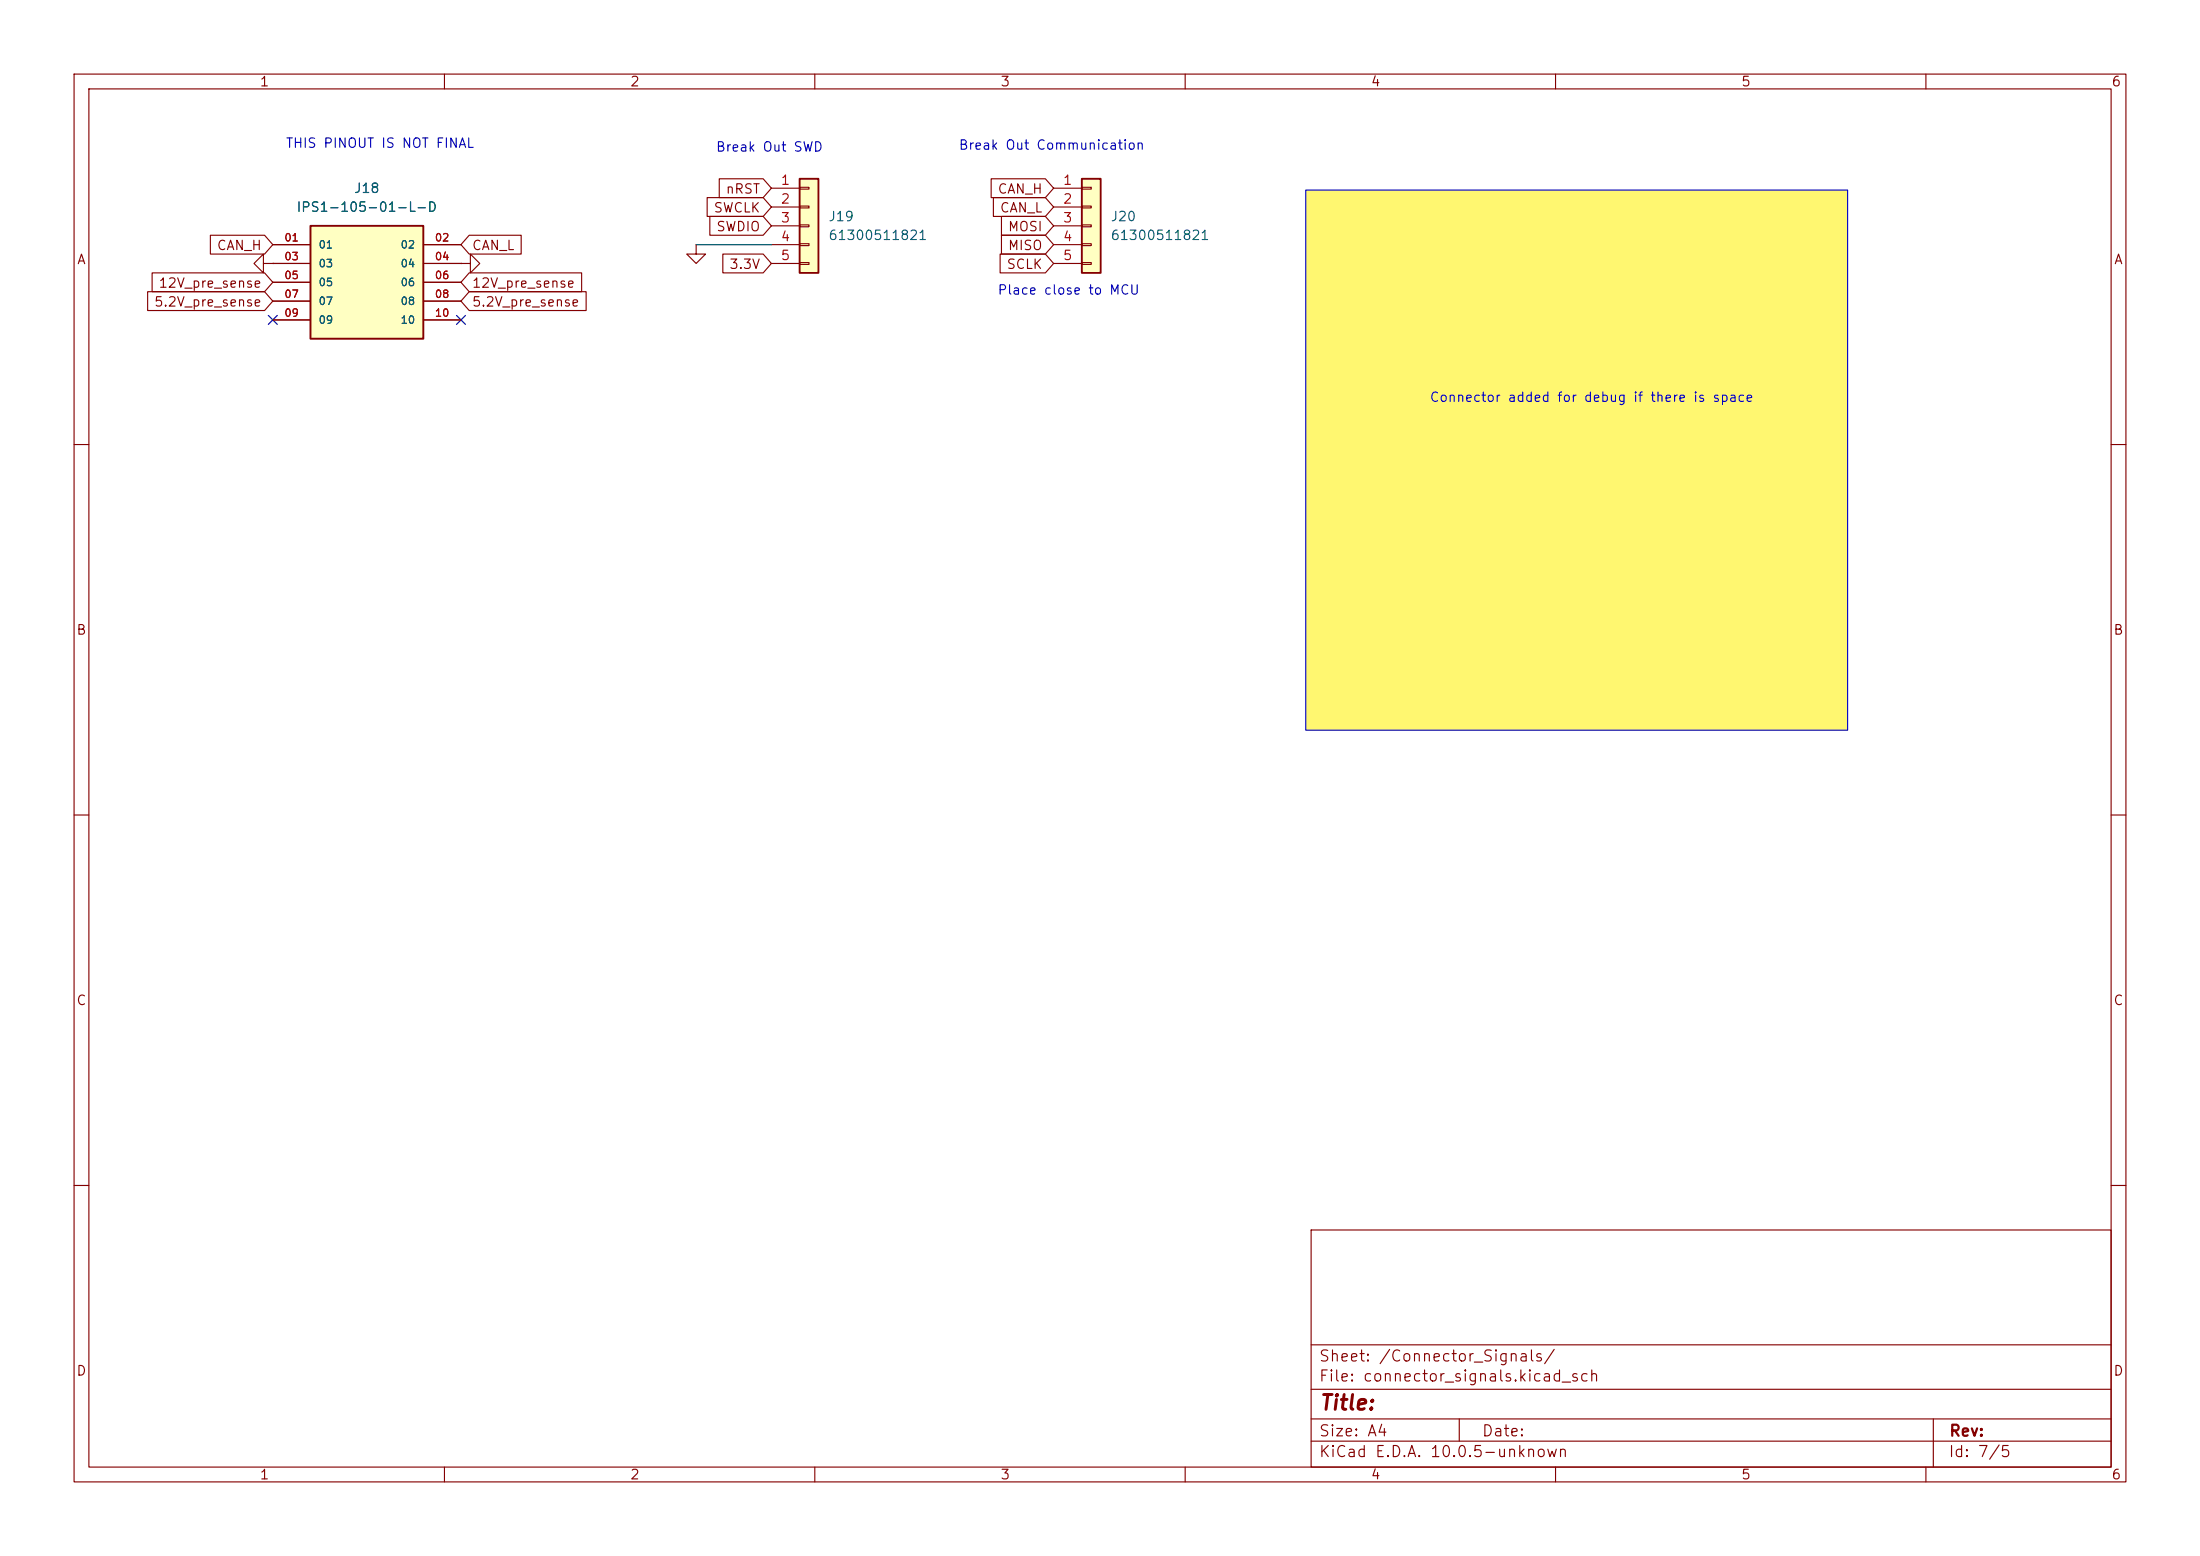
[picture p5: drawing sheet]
<svg xmlns="http://www.w3.org/2000/svg" width="297mm" height="210mm" viewBox="0 0 297 210" stroke-linecap="round" stroke-linejoin="round" font-family="sans-serif">
<g fill="none" stroke="#840000" stroke-width=".15">
<path d="M10 10h277v190h-277zM12 12h273v186h-273zM60 10v2M110 10v2M160 10v2M210 10v2M260 10v2M10 60h2M285 60h2M10 110h2M285 110h2M10 160h2"/>
<path d="M177 166h108v32h-108zM285 160h2M60 198v2M110 198v2M160 198v2M177 194.5h108M177 191.5h108M177 187.5h108M177 181.5h108M197 191.5v3M210 198v2M260 198v2"/>
<path d="M261 191.5v6.5"/>
</g>
<path d="M176.3 25.7h73.1v72.9h-73.1z" fill="#fff770"/>
<path d="M35.6 35.6v-1.3l-1.3 1.3 1.3 1.2v-1.2h1.2M36.8 35.6h.1" fill="none" stroke="#840000" stroke-width=".15"/>
<path d="M146 24.1h2.6v12.7h-2.6z" fill="#ffffc2"/>
<path d="M146 24.1h2.6v12.7h-2.6z" fill="none" stroke="#840000" stroke-width=".25"/>
<g fill="none" stroke="#840000" stroke-width=".15">
<path d="M62.2 35.6h1.3v1.2l1.3-1.2-1.3-1.3v1.3M62.2 35.6h.1M94 33v1.3h1.2l-1.2 1.3-1.3-1.3h1.3M94 33h.1M142.2 25.4h3.8M142.2 27.9h3.8M142.2 30.5h3.8M142.2 33h3.8M142.2 35.6h3.8M146 25.3h1.3v.2h-1.3zM146 27.8h1.3v.3h-1.3zM146 30.4h1.3v.2h-1.3z"/>
<path d="M146 32.9h1.3v.2h-1.3zM146 35.4h1.3v.3h-1.3z"/>
</g>
<path d="M107.9 24.1h2.6v12.7h-2.6z" fill="#ffffc2"/>
<path d="M107.9 24.1h2.6v12.7h-2.6z" fill="none" stroke="#840000" stroke-width=".25"/>
<path d="M104.1 25.4h3.8M104.1 27.9h3.8M104.1 30.5h3.8M104.1 33h3.8M104.1 35.6h3.8M107.9 25.3h1.3v.2h-1.3zM107.9 27.8h1.3v.3h-1.3zM107.9 30.4h1.3v.2h-1.3zM107.9 32.9h1.3v.2h-1.3zM107.9 35.4h1.3v.3h-1.3z" fill="none" stroke="#840000" stroke-width=".15"/>
<path d="M41.9 30.5h15.2v15.2h-15.2z" fill="#ffffc2"/>
<path d="M41.9 30.5h15.2v15.2h-15.2z" fill="none" stroke="#840000" stroke-width=".25"/>
<g fill="none" stroke="#840000" stroke-width=".15">
<path d="M19.9 39.4h15.8l1.1 1.2-1.1 1.3h-15.8zM20.5 36.8h15.2l1.1 1.3-1.1 1.3h-15.2zM28.4 31.7h7.3l1.1 1.3-1.1 1.3h-7.3zM36.8 35.6h.1M36.8 33h5.1M36.8 35.6h5.1M36.8 38.1h5.1M57.1 33h5.1M57.1 35.6h5.1M57.1 38.1h5.1M62.2 35.6h.1M63.3 36.8h15.2v2.6h-15.2l-1.1-1.3z"/>
<path d="M63.3 31.7h7.1v2.6h-7.1l-1.1-1.3zM63.3 39.4h15.8v2.5h-15.8l-1.1-1.3zM95.5 26.7h7.5l1.1 1.2-1.1 1.3h-7.5zM95.8 29.2h7.2l1.1 1.3-1.1 1.3h-7.2zM97.1 24.1h5.9l1.1 1.3-1.1 1.3h-5.9zM97.6 34.3h5.4l1.1 1.3-1.1 1.2h-5.4zM133.8 24.1h7.3l1.1 1.3-1.1 1.3h-7.3zM134.1 26.7h7l1.1 1.2-1.1 1.3h-7zM135 34.3h6.1l1.1 1.3-1.1 1.2h-6.1zM135.2 31.7h5.9l1.1 1.3-1.1 1.3h-5.9zM135.2 29.2h5.9l1.1 1.3-1.1 1.3h-5.9zM36.8 40.6h5.1"/>
<path d="M36.8 43.2h5.1M57.1 40.6h5.1M57.1 43.2h5.1"/>
</g>
<path d="M94 33h10.1" fill="none" stroke="#009600" stroke-width=".15"/>
<path d="M36.2 42.6l1.2 1.2M37.4 42.6l-1.2 1.2M61.6 42.6l1.2 1.2M62.8 42.6l-1.2 1.2" fill="none" stroke="#000084" stroke-width=".15"/>
<path d="M176.3 25.7h73.1v72.9h-73.1z" fill="none" stroke="#0000c2" stroke-width=".15"/>
<text font-size="2" fill="#840000" x="178" y="190.8">Title:</text>
<g font-size="1.5" fill="#840000">
<text x="178" y="184.1">Sheet: /Connector_Signals/</text>
<text x="178" y="186.8">File: connector_signals.kicad_sch</text>
<text x="178" y="197">KiCad E.D.A. 10.0.5-unknown</text>
<text x="178" y="194.2">Size: A4</text>
<text x="200" y="194.2">Date:</text>
<text x="263" y="197">Id: 7/5</text>
<text x="263" y="194.2">Rev:</text>
</g>
<g font-size="1.3" fill="#840000">
<text x="35" y="12">1</text>
<text x="85" y="12">2</text>
<text x="135" y="12">3</text>
<text x="185" y="12">4</text>
<text x="235" y="12">5</text>
<text x="285" y="12">6</text>
<text x="96.3" y="29">SWCLK</text>
<text x="97.9" y="26.5">nRST</text>
<text x="134.6" y="26.5">CAN_H</text>
<text x="134.9" y="29">CAN_L</text>
<text x="10.3" y="36">A</text>
<text x="29.2" y="34.1">CAN_H</text>
<text x="63.6" y="34.1">CAN_L</text>
<text x="96.6" y="31.5">SWDIO</text>
<text x="136" y="34.1">MISO</text>
<text x="136" y="31.5">MOSI</text>
<text x="285.3" y="36">A</text>
<text x="20.7" y="41.7">5.2V_pre_sense</text>
<text x="21.3" y="39.2">12V_pre_sense</text>
<text x="63.6" y="39.2">12V_pre_sense</text>
<text x="63.6" y="41.7">5.2V_pre_sense</text>
<text x="98.4" y="36.6">3.3V</text>
<text x="135.8" y="36.6">SCLK</text>
<text x="10.2" y="86">B</text>
<text x="285.2" y="86">B</text>
<text x="10.2" y="136">C</text>
<text x="285.2" y="136">C</text>
<text x="10.2" y="186">D</text>
<text x="285.2" y="186">D</text>
<text x="35" y="200">1</text>
<text x="85" y="200">2</text>
<text x="135" y="200">3</text>
<text x="185" y="200">4</text>
<text x="235" y="200">5</text>
<text x="285" y="200">6</text>
</g>
<g font-size="1.3" fill="#0000c2">
<text x="38.5" y="20.3">THIS PINOUT IS NOT FINAL</text>
<text x="96.6" y="20.8">Break Out SWD</text>
<text x="129.3" y="20.5">Break Out Communication</text>
<text x="134.6" y="40.1">Place close to MCU</text>
<text x="192.9" y="54.6">Connector added for debug if there is space</text>
</g>
<g font-size="1.3" fill="#006464">
<text x="39.9" y="28.9">IPS1-105-01-L-D</text>
<text x="47.7" y="26.4">J18</text>
<text x="111.7" y="30.2">J19</text>
<text x="111.7" y="32.7">61300511821</text>
<text x="149.8" y="30.2">J20</text>
<text x="149.8" y="32.7">61300511821</text>
</g>
<g font-size="1.3" fill="#a90000">
<text x="105.3" y="25.3">1</text>
<text x="105.3" y="27.8">2</text>
<text x="143.4" y="25.3">1</text>
<text x="143.4" y="27.8">2</text>
<text x="105.3" y="30.3">3</text>
<text x="105.3" y="32.9">4</text>
<text x="105.3" y="35.4">5</text>
<text x="143.4" y="30.3">3</text>
<text x="143.4" y="32.9">4</text>
<text x="143.4" y="35.4">5</text>
</g>
<g font-size="1" fill="#a90000">
<text x="38.3" y="32.8">01</text>
<text x="38.3" y="35.4">03</text>
<text x="58.6" y="32.8">02</text>
<text x="58.6" y="35.4">04</text>
<text x="38.3" y="37.9">05</text>
<text x="38.3" y="40.5">07</text>
<text x="58.6" y="37.9">06</text>
<text x="58.6" y="40.5">08</text>
<text x="38.3" y="43">09</text>
<text x="58.6" y="43">10</text>
</g>
<g font-size="1" fill="#006464">
<text x="42.9" y="33.8">01</text>
<text x="54" y="33.8">02</text>
<text x="42.9" y="36.3">03</text>
<text x="42.9" y="38.9">05</text>
<text x="42.9" y="41.4">07</text>
<text x="54" y="36.3">04</text>
<text x="54" y="38.9">06</text>
<text x="54" y="41.4">08</text>
<text x="42.9" y="43.9">09</text>
<text x="54" y="43.9">10</text>
</g>
</svg>
